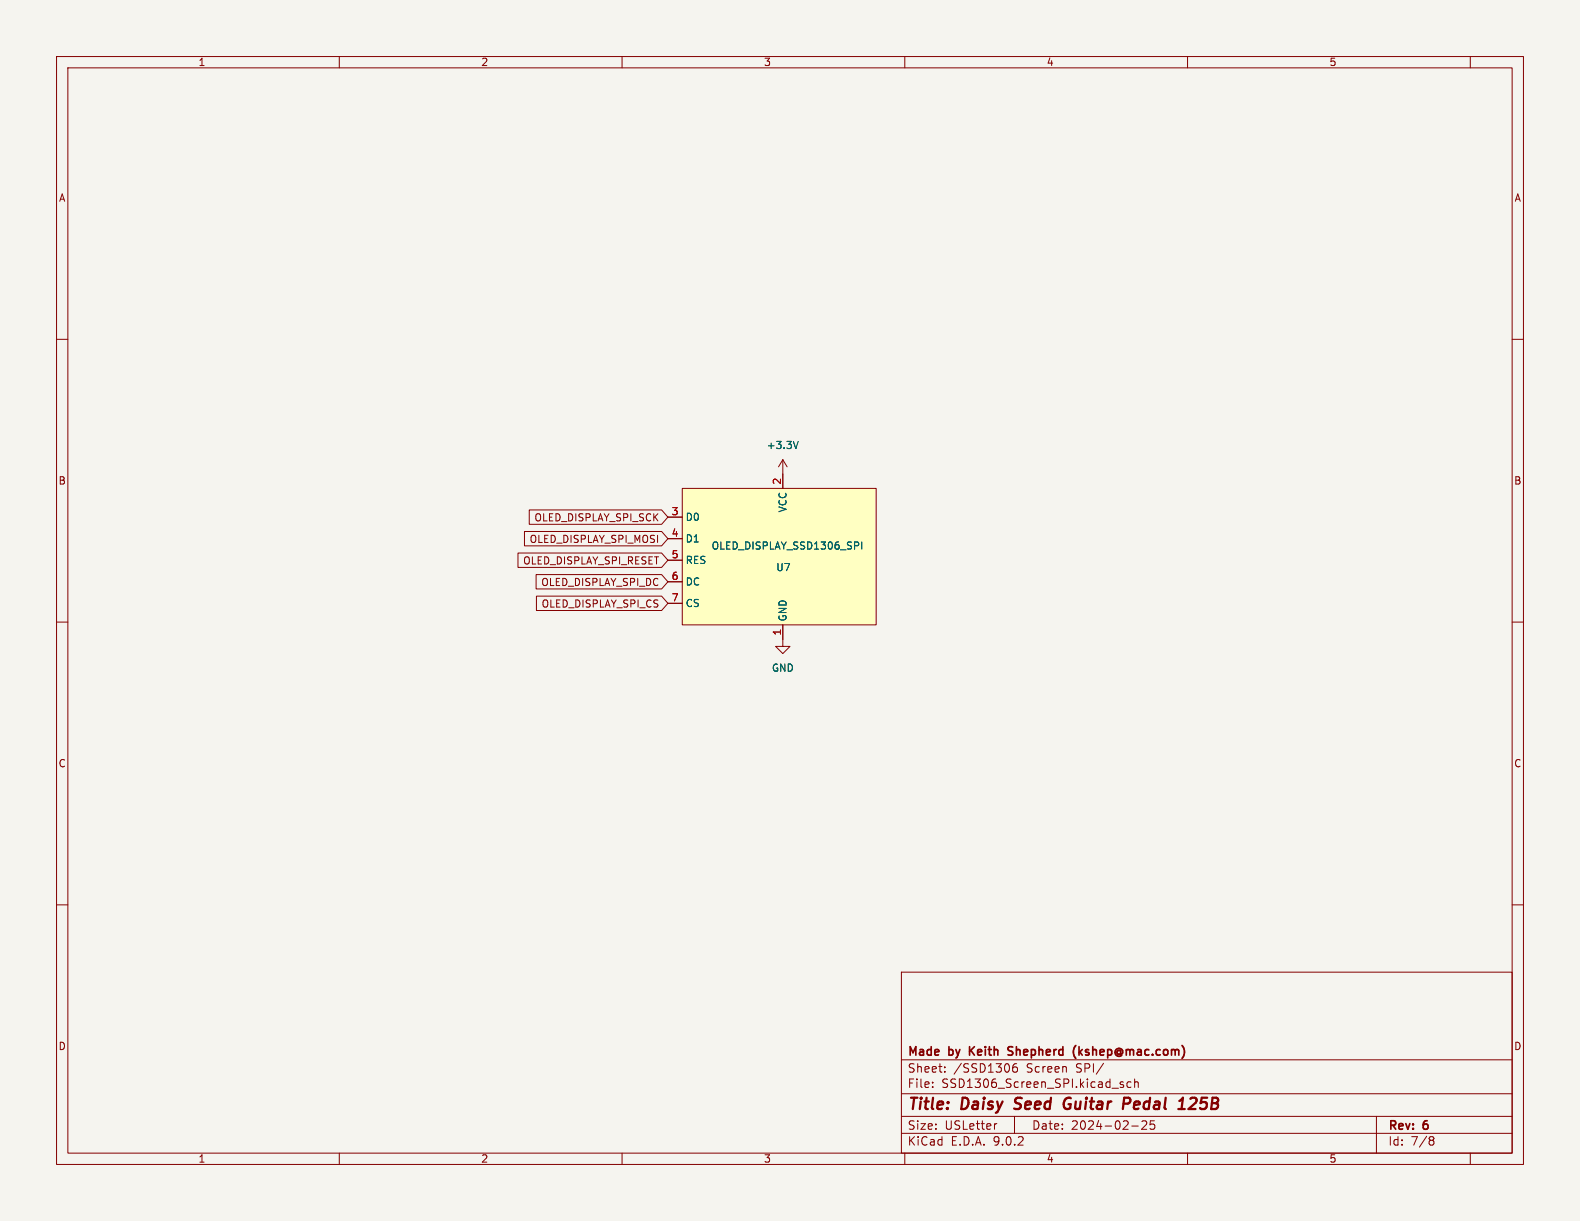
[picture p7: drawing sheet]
<svg xmlns="http://www.w3.org/2000/svg" width="279mm" height="216mm" viewBox="0 0 279 216" stroke-linecap="round" stroke-linejoin="round" font-family="sans-serif">
<path d="M0 0h279.4v215.9h-279.4z" fill="#f5f4ef" stroke="#f5f4ef" stroke-width=".18"/>
<g fill="none" stroke="#840000" stroke-width=".18">
<path d="M10 10h259.4v195.9h-259.4zM12 12h255.4v191.9h-255.4zM60 10v2M110 10v2M160 10v2M210 10v2M260 10v2M10 60h2M267.4 60h2M10 110h2M138.4 113v1.3h1.3l-1.3 1.3-1.2-1.3h1.2M267.4 110h2"/>
<path d="M10 160h2M159.4 171.9h108v32h-108zM267.4 160h2M159.4 197.4h108M159.4 193.4h108M159.4 187.4h108M164.9 192.1v.2M164.9 191.4v.1M167.1 189.4v.2M167.1 188.7v.1M176.3 198.7l-.3 .1M179.3 188.2a1.17 1.17 0 0 0-.1 1.3h.6l.1-.6-.3-.2h-.4l-.1 .2"/>
<path d="M179.4 197.4v3M198.1 191.7l.5 .2 .1 .2-.2 .2-.4-.1M198.1 191.4h.5M200 191.4l-.4-.1-.3 .3v.4l.1 .2h.6M200.1 199.1h1.2M200.6 191.4l.3-.1 .3 .1 .1 .9M200.6 190.8v1.5M201.9 198.3l.6-.1 .2 .1 .1 .3-.9 1.1h.9M204.1 198.2h-.7v.7l.2-.1h.5l.1 .2-.1 .5-.2 .2-.5-.2M243.4 197.4v6.5M60 203.9v2M110 203.9v2"/>
<path d="M159.4 200.4h108M160 203.9v2M210 203.9v2M253 201l.4 .1 .2 .2-.3 .3M253 201.6h.3M253.3 201.6l.2 .2 .1 .4-.2 .2-.4 .1M260 203.9v2"/>
</g>
<path d="M179.3 196l.3 .1M179.6 194.3l-.1 .2 .1 .4M188.1 195.6a.63 .63 0 0 0 1 .4M188.9 195.2h.4M189.2 194.1a.91 .91 0 0 0-1.1 .9M198.8 194.1l.9 .1a.58 .58 0 0 1-.3 1h-.7M211.3 194.1h-.5l-.3 .2M211.5 195l-1.3 1.1h1.2" fill="none" stroke="#840000" stroke-width=".4"/>
<path d="M171.5 185.1v1.5M172.3 185.1l-.8 .8M178.2 186.5h.8M179.1 185.1h-.6l-.3 .3 .2 .3 .6 .2M190.2 184.9a1.72 1.72 0 0 0 0 2.2M190.8 185.1v1.5M191 186l.4 .6M191.4 185.6l-.6 .5" fill="none" stroke="#840000" stroke-width=".3"/>
<path d="M120.6 86.4h34.3v24.1h-34.3z" fill="#ffffc2"/>
<g fill="none" stroke="#840000" stroke-width=".18">
<path d="M91.6 97.8h25.4l1.1 1.3-1.1 1.2h-25.4zM92.7 94h24.3l1.1 1.3-1.1 1.2h-24.3zM93.6 90.2h23.4l1.1 1.2-1.1 1.3h-23.4zM118.1 91.4h2.5M118.1 95.3h2.5M118.1 99.1h2.5M120.6 86.4h34.3v24.1h-34.3zM138.4 81.3v5.1M138.4 81.3l-.7 1.3M138.4 81.3l.8 1.3M94.8 101.6h22.2l1.1 1.3-1.1 1.2h-22.2zM94.9 105.4h22.1l1.1 1.3-1.1 1.3h-22.1z"/>
<path d="M118.1 102.9h2.5M118.1 106.7h2.5M138.4 110.5v2.5"/>
</g>
<path d="M141.2 78l-.5 1.3M152.4 95.8v1.3" fill="none" stroke="#006464" stroke-width=".18"/>
<g font-size="2.8" fill="#840000">
<text x="160.4" y="196.8">Title:</text>
<text x="170.1" y="196.8">Daisy</text>
<text x="180.3" y="196.8">Seed</text>
<text x="189.8" y="196.8">Guitar</text>
<text x="201" y="196.8">Pedal</text>
<text x="211.7" y="196.8">125B</text>
</g>
<g font-size="2.1" fill="#840000">
<text x="160.4" y="189.9">Sheet:</text>
<text x="160.4" y="187.1">Made</text>
<text x="167.9" y="187.1">by</text>
<text x="168.6" y="189.9">/SSD1306</text>
<text x="172.1" y="187.1">Keith</text>
<text x="179.6" y="187.1">Shepherd</text>
<text x="181.6" y="189.9">Screen</text>
<text x="190.4" y="189.9">SPI/</text>
<text x="191.7" y="187.1">(kshep@mac.com)</text>
<text x="160.4" y="192.6">File:</text>
<text x="166.5" y="192.6">SSD1306_Screen_SPI.kicad_sch</text>
<text x="160.4" y="202.8">KiCad</text>
<text x="160.4" y="200">Size:</text>
<text x="167.1" y="200">USLetter</text>
<text x="168.1" y="202.8">E.D.A.</text>
<text x="175.7" y="202.8">9.0.2</text>
<text x="182.4" y="200">Date:</text>
<text x="189.4" y="200">2024-02-25</text>
<text x="245.4" y="200.2">Rev:</text>
<text x="245.4" y="202.8">Id:</text>
<text x="249.5" y="202.8">7/8</text>
<text x="251.8" y="200.2">6</text>
</g>
<g font-size="1.8" fill="#840000">
<text x="35" y="11.9">1</text>
<text x="85" y="11.9">2</text>
<text x="135" y="11.9">3</text>
<text x="185" y="11.9">4</text>
<text x="235" y="11.9">5</text>
<text x="10.3" y="35.9">A</text>
<text x="267.7" y="35.9">A</text>
<text x="10.3" y="85.9">B</text>
<text x="267.7" y="85.9">B</text>
<text x="94.4" y="92.4">OLED_DISPLAY_SPI_SCK</text>
<text x="92.4" y="100">OLED_DISPLAY_SPI_RESET</text>
<text x="93.6" y="96.2">OLED_DISPLAY_SPI_MOSI</text>
<text x="95.6" y="103.8">OLED_DISPLAY_SPI_DC</text>
<text x="95.7" y="107.6">OLED_DISPLAY_SPI_CS</text>
<text x="10.3" y="135.9">C</text>
<text x="267.7" y="135.9">C</text>
<text x="10.3" y="185.9">D</text>
<text x="267.7" y="185.9">D</text>
<text x="35" y="205.8">1</text>
<text x="85" y="205.8">2</text>
<text x="135" y="205.8">3</text>
<text x="185" y="205.8">4</text>
<text x="235" y="205.8">5</text>
</g>
<g font-size="1.8" fill="#006464">
<text x="135.5" y="79.6">+3.3V</text>
<text x="121.2" y="92.3">D0</text>
<text x="139.3" y="90.7" transform="rotate(-90 139.3 90.7)">VCC</text>
<text x="121.2" y="96.1">D1</text>
<text x="121.2" y="99.9">RES</text>
<text x="125.7" y="97.4">OLED_DISPLAY_SSD1306_SPI</text>
<text x="137.2" y="101.2">U7</text>
<text x="121.2" y="103.7">DC</text>
<text x="121.2" y="107.5">CS</text>
<text x="139.3" y="110" transform="rotate(-90 139.3 110)">GND</text>
<text x="136.4" y="119">GND</text>
</g>
<g font-size="1.8" fill="#a90000">
<text x="138.2" y="85.8" transform="rotate(-90 138.2 85.8)">2</text>
<text x="118.7" y="91.2">3</text>
<text x="118.7" y="95">4</text>
<text x="118.7" y="98.8">5</text>
<text x="118.7" y="102.6">6</text>
<text x="118.7" y="106.4">7</text>
<text x="138.2" y="112.5" transform="rotate(-90 138.2 112.5)">1</text>
</g>
</svg>
